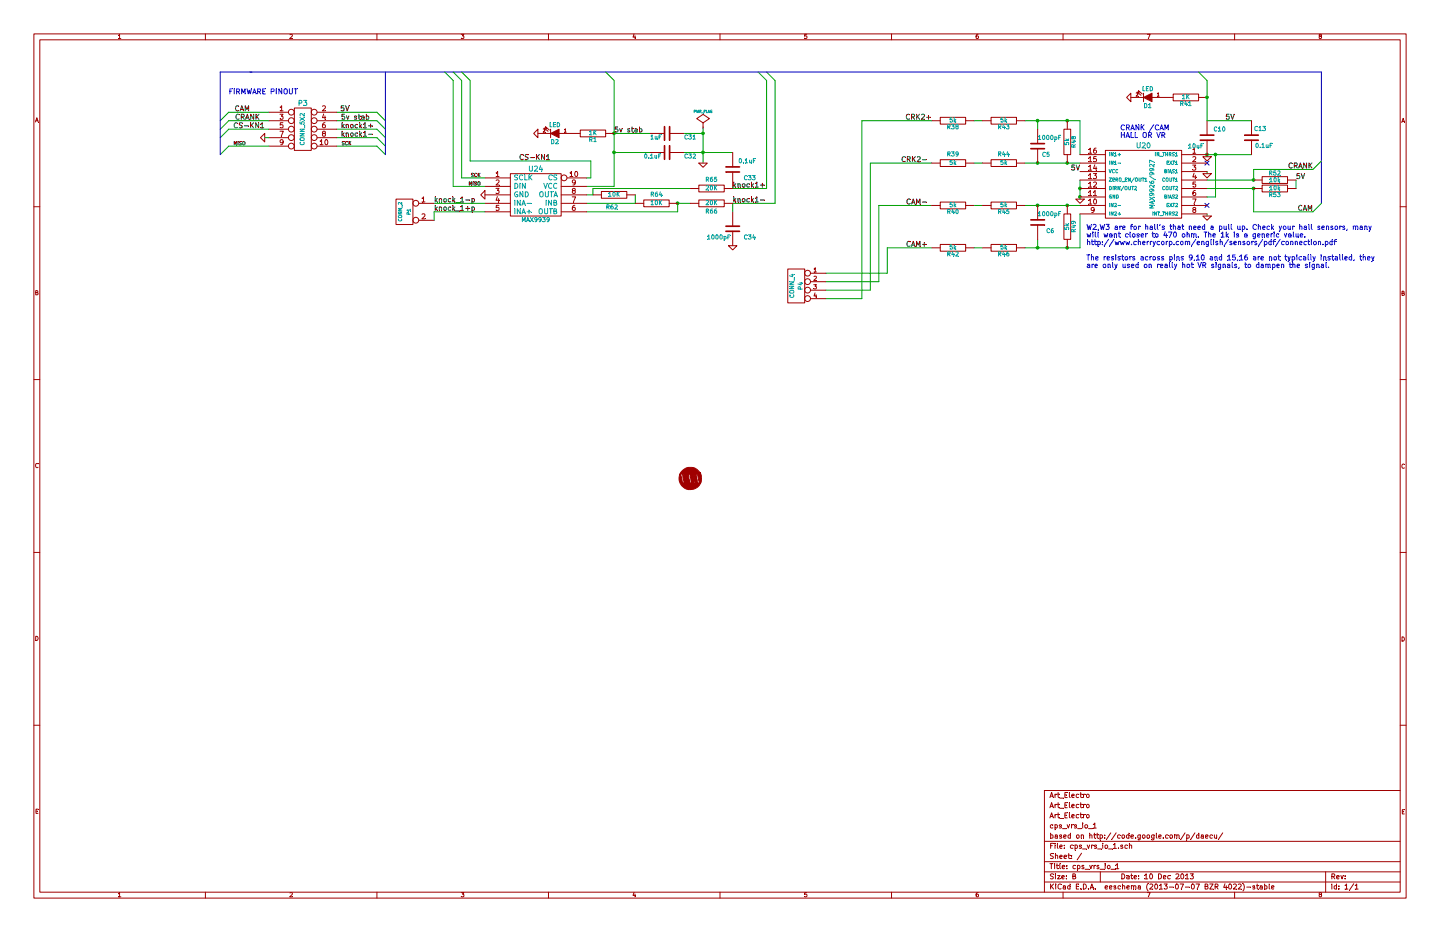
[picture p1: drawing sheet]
EESchema Schematic File Version 2
LIBS:project_specific_libs
LIBS:power
LIBS:device
LIBS:conn
LIBS:linear
LIBS:regul
LIBS:74xx
LIBS:cmos4000
LIBS:adc-dac
LIBS:memory
LIBS:xilinx
LIBS:special
LIBS:microcontrollers
LIBS:microchip
LIBS:analog_switches
LIBS:motorola
LIBS:intel
LIBS:audio
LIBS:interface
LIBS:digital-audio
LIBS:philips
LIBS:display
LIBS:cypress
LIBS:siliconi
LIBS:contrib
LIBS:logo_flipped
LIBS:logo
LIBS:art-electro-conn
LIBS:cps_vrs_io_1-cache
EELAYER 24 0
EELAYER END
$Descr B 17000 11000
encoding utf-8
Sheet 1 1
Title "cps_vrs_io_1"
Date "10 Dec 2013"
Rev ""
Comp "based on http://code.google.com/p/daecu/"
Comment1 "cps_vrs_io_1"
Comment2 "Art_Electro"
Comment3 "Art_Electro"
Comment4 "Art_Electro"
$EndDescr
Connection ~ 14800 2225
Connection ~ 14800 2125
Wire Wire Line
	10275 3425 10275 1925
Wire Wire Line
	10275 3425 9750 3425
Wire Wire Line
	10475 3225 10475 2925
Wire Wire Line
	10475 3225 9750 3225
Wire Wire Line
	14800 2225 14800 2500
Wire Wire Line
	15500 2000 14800 2000
Wire Wire Line
	14800 2000 14800 2125
Wire Wire Line
	14250 1425 14775 1425
Wire Wire Line
	11000 1425 10175 1425
Wire Wire Line
	11000 2425 10375 2425
Wire Wire Line
	14250 1825 14775 1825
Connection ~ 12250 2425
Wire Wire Line
	14800 2225 14250 2225
Connection ~ 12600 2425
Connection ~ 12600 1925
Connection ~ 12250 2925
Wire Wire Line
	12250 2925 12250 2825
Wire Wire Line
	12750 2925 12750 2525
Connection ~ 12600 1425
Wire Wire Line
	12100 1425 12750 1425
Wire Wire Line
	12750 1425 12750 1825
Wire Wire Line
	11600 2925 11500 2925
Wire Wire Line
	11600 1925 11500 1925
Connection ~ 14250 1825
Wire Wire Line
	14250 2525 14250 2550
Connection ~ 12750 2325
Connection ~ 12750 2225
Wire Wire Line
	12750 2125 12750 2350
Wire Wire Line
	12100 1925 12750 1925
Connection ~ 12250 1925
Wire Wire Line
	14800 2125 14250 2125
Wire Wire Line
	12100 2425 12750 2425
Wire Wire Line
	14250 2025 14250 2050
Wire Wire Line
	11600 1425 11500 1425
Wire Wire Line
	11600 2425 11500 2425
Wire Wire Line
	12250 1425 12250 1525
Connection ~ 12250 1425
Wire Wire Line
	12100 2925 12750 2925
Connection ~ 12600 2925
Wire Wire Line
	4450 1325 3975 1325
Wire Wire Line
	2700 1325 3175 1325
Wire Wire Line
	2700 1425 3175 1425
Wire Wire Line
	4450 1625 3975 1625
Wire Wire Line
	4450 1725 3975 1725
Wire Wire Line
	4450 1525 3975 1525
Wire Wire Line
	4450 1425 3975 1425
Wire Wire Line
	14250 1825 14250 1850
Wire Wire Line
	10475 2925 11000 2925
Wire Wire Line
	10275 1925 11000 1925
Wire Wire Line
	15300 2125 15300 2225
Wire Wire Line
	14800 2500 15500 2500
Wire Bus Line
	15600 850  15600 2400
Wire Wire Line
	9750 3325 10375 3325
Wire Wire Line
	10375 3325 10375 2425
Wire Wire Line
	9750 3525 10175 3525
Wire Wire Line
	10175 3525 10175 1425
$Comp
L C C13
U 1 1
P 14775 1625
F 0 "C13" H 14600 1725 50  0000 L CNN
F 1 "0.1uF" H 14525 1525 50  0000 L CNN
F 2 "SM0805" V 880 2900 60  0001 C CNN
F 3 "" H 14775 1625 60  0001 C CNN
F 4 "AVX,08055C104KAT2A" V 880 2900 60  0001 C CNN "mfg,mfg#"
F 5 "DIGI,478-1395-1-ND" V 880 2900 60  0001 C CNN "vend1,vend1#"
	1    14775 1625
	-1   0    0    -1  
$EndComp
Text Notes 2700 1125 0    60   ~ 0
FIRMWARE PINOUT
Text Label 2950 1325 2    60   ~ 0
CAM
Text Label 2775 1425 0    60   ~ 0
CRANK
Text Label 15500 2500 2    60   ~ 0
CAM
Text Label 15500 2000 2    60   ~ 0
CRANK
Entry Wire Line
	15500 2500 15600 2400
Entry Wire Line
	15500 2000 15600 1900
Text Label 15300 2125 0    60   ~ 0
5V
Text Label 10950 2925 2    60   ~ 0
CAM+
Text Label 10950 2425 2    60   ~ 0
CAM-
Text Label 10950 1925 2    60   ~ 0
CRK2-
Text Label 14575 1425 2    60   ~ 0
5V
Text Label 12750 2025 2    60   ~ 0
5V
Entry Wire Line
	4450 1425 4550 1525
Entry Wire Line
	4450 1525 4550 1625
Entry Wire Line
	4450 1725 4550 1825
Entry Wire Line
	4450 1625 4550 1725
Entry Wire Line
	2600 1625 2700 1525
Entry Wire Line
	2600 1525 2700 1425
Entry Wire Line
	4450 1325 4550 1425
Entry Wire Line
	2600 1425 2700 1325
Text Notes 12825 2725 0    60   ~ 0
W2,W3 are for hall's that need a pull up. Check your hall sensors, many \nwill want closer to 470 ohm. The 1k is a generic value.\nhttp://www.cherrycorp.com/english/sensors/pdf/connection.pdf\n\nThe resistors across pins 9,10 and 15,16 are not typically installed, they \nare only used on really hot VR signals, to dampen the signal.\n\n
NoConn ~ 14250 2425
NoConn ~ 14250 1925
$Comp
L R R43
U 1 1
P 11850 1425
F 0 "R43" V 11930 1425 50  0000 C CNN
F 1 "5k" V 11850 1425 50  0000 C CNN
F 2 "SM0805" V 880 2900 60  0001 C CNN
F 3 "" H 11850 1425 60  0001 C CNN
F 4 "STACKPOLE,RNCP0805FTD4K99" V 880 2900 60  0001 C CNN "mfg,mfg#"
F 5 "digi,RNCP0805FTD4K99CT-ND" V 880 2900 60  0001 C CNN "vend1,vend1#"
	1    11850 1425
	0    -1   1    0   
$EndComp
$Comp
L R R38
U 1 1
P 11250 1425
F 0 "R38" V 11330 1425 50  0000 C CNN
F 1 "5k" V 11250 1425 50  0000 C CNN
F 2 "SM0805" V 880 2900 60  0001 C CNN
F 3 "" H 11250 1425 60  0001 C CNN
F 4 "STACKPOLE,RNCP0805FTD4K99" V 880 2900 60  0001 C CNN "mfg,mfg#"
F 5 "digi,RNCP0805FTD4K99CT-ND" V 880 2900 60  0001 C CNN "vend1,vend1#"
	1    11250 1425
	0    -1   1    0   
$EndComp
$Comp
L R R39
U 1 1
P 11250 1925
F 0 "R39" V 11150 1925 50  0000 C CNN
F 1 "5k" V 11250 1925 50  0000 C CNN
F 2 "SM0805" V 880 2900 60  0001 C CNN
F 3 "" H 11250 1925 60  0001 C CNN
F 4 "STACKPOLE,RNCP0805FTD4K99" V 880 2900 60  0001 C CNN "mfg,mfg#"
F 5 "digi,RNCP0805FTD4K99CT-ND" V 880 2900 60  0001 C CNN "vend1,vend1#"
	1    11250 1925
	0    -1   1    0   
$EndComp
$Comp
L R R44
U 1 1
P 11850 1925
F 0 "R44" V 11750 1925 50  0000 C CNN
F 1 "5k" V 11850 1925 50  0000 C CNN
F 2 "SM0805" V 880 2900 60  0001 C CNN
F 3 "" H 11850 1925 60  0001 C CNN
F 4 "STACKPOLE,RNCP0805FTD4K99" V 880 2900 60  0001 C CNN "mfg,mfg#"
F 5 "digi,RNCP0805FTD4K99CT-ND" V 880 2900 60  0001 C CNN "vend1,vend1#"
	1    11850 1925
	0    -1   1    0   
$EndComp
$Comp
L R R42
U 1 1
P 11250 2925
F 0 "R42" V 11330 2925 50  0000 C CNN
F 1 "5k" V 11250 2925 50  0000 C CNN
F 2 "SM0805" V 880 2900 60  0001 C CNN
F 3 "" H 11250 2925 60  0001 C CNN
F 4 "STACKPOLE,RNCP0805FTD4K99" V 880 2900 60  0001 C CNN "mfg,mfg#"
F 5 "digi,RNCP0805FTD4K99CT-ND" V 880 2900 60  0001 C CNN "vend1,vend1#"
	1    11250 2925
	0    -1   1    0   
$EndComp
$Comp
L R R40
U 1 1
P 11250 2425
F 0 "R40" V 11330 2425 50  0000 C CNN
F 1 "5k" V 11250 2425 50  0000 C CNN
F 2 "SM0805" V 880 2900 60  0001 C CNN
F 3 "" H 11250 2425 60  0001 C CNN
F 4 "STACKPOLE,RNCP0805FTD4K99" V 880 2900 60  0001 C CNN "mfg,mfg#"
F 5 "digi,RNCP0805FTD4K99CT-ND" V 880 2900 60  0001 C CNN "vend1,vend1#"
	1    11250 2425
	0    -1   1    0   
$EndComp
$Comp
L R R41
U 1 1
P 14000 1150
F 0 "R41" V 14080 1150 50  0000 C CNN
F 1 "1K" V 14000 1150 50  0000 C CNN
F 2 "SM0805" V 3630 1325 60  0001 C CNN
F 3 "" H 14000 1150 60  0001 C CNN
F 4 "VISHAY,CRCW0805100KFKEA" V 3630 1325 60  0001 C CNN "mfg,mfg#"
F 5 "digi,CRCW0805100KFKEA" V 3630 1325 60  0001 C CNN "vend1,vend1#"
	1    14000 1150
	0    1    1    0   
$EndComp
$Comp
L R R45
U 1 1
P 11850 2425
F 0 "R45" V 11930 2425 50  0000 C CNN
F 1 "5k" V 11850 2425 50  0000 C CNN
F 2 "SM0805" V 880 2900 60  0001 C CNN
F 3 "" H 11850 2425 60  0001 C CNN
F 4 "STACKPOLE,RNCP0805FTD4K99" V 880 2900 60  0001 C CNN "mfg,mfg#"
F 5 "digi,RNCP0805FTD4K99CT-ND" V 880 2900 60  0001 C CNN "vend1,vend1#"
	1    11850 2425
	0    -1   1    0   
$EndComp
$Comp
L R R46
U 1 1
P 11850 2925
F 0 "R46" V 11930 2925 50  0000 C CNN
F 1 "5k" V 11850 2925 50  0000 C CNN
F 2 "SM0805" V 880 2900 60  0001 C CNN
F 3 "" H 11850 2925 60  0001 C CNN
F 4 "STACKPOLE,RNCP0805FTD4K99" V 880 2900 60  0001 C CNN "mfg,mfg#"
F 5 "digi,RNCP0805FTD4K99CT-ND" V 880 2900 60  0001 C CNN "vend1,vend1#"
	1    11850 2925
	0    -1   1    0   
$EndComp
$Comp
L R R48
U 1 1
P 12600 1675
F 0 "R48" V 12680 1675 50  0000 C CNN
F 1 "5k" V 12600 1675 50  0000 C CNN
F 2 "SM0805" V 880 2900 60  0001 C CNN
F 3 "" H 12600 1675 60  0001 C CNN
F 4 "STACKPOLE,RNCP0805FTD4K99" V 880 2900 60  0001 C CNN "mfg,mfg#"
F 5 "digi,RNCP0805FTD4K99CT-ND" V 880 2900 60  0001 C CNN "vend1,vend1#"
	1    12600 1675
	1    0    0    1   
$EndComp
$Comp
L R R49
U 1 1
P 12600 2675
F 0 "R49" V 12680 2675 50  0000 C CNN
F 1 "5k" V 12600 2675 50  0000 C CNN
F 2 "SM0805" V 880 2900 60  0001 C CNN
F 3 "" H 12600 2675 60  0001 C CNN
F 4 "STACKPOLE,RNCP0805FTD4K99" V 880 2900 60  0001 C CNN "mfg,mfg#"
F 5 "digi,RNCP0805FTD4K99CT-ND" V 880 2900 60  0001 C CNN "vend1,vend1#"
	1    12600 2675
	1    0    0    1   
$EndComp
Text Notes 13225 1550 0    60   ~ 0
CRANK /CAM \nHALL OR VR
$Comp
L GND #PWR01
U 1 1
P 14250 1850
F 0 "#PWR01" H 14250 1850 30  0001 C CNN
F 1 "GND" H 14250 1780 30  0001 C CNN
F 2 "" H 14250 1850 60  0001 C CNN
F 3 "" H 14250 1850 60  0001 C CNN
	1    14250 1850
	-1   0    0    -1  
$EndComp
$Comp
L GND #PWR02
U 1 1
P 14250 2550
F 0 "#PWR02" H 14250 2550 30  0001 C CNN
F 1 "GND" H 14250 2480 30  0001 C CNN
F 2 "" H 14250 2550 60  0001 C CNN
F 3 "" H 14250 2550 60  0001 C CNN
	1    14250 2550
	-1   0    0    -1  
$EndComp
$Comp
L GND #PWR03
U 1 1
P 14250 2050
F 0 "#PWR03" H 14250 2050 30  0001 C CNN
F 1 "GND" H 14250 1980 30  0001 C CNN
F 2 "" H 14250 2050 60  0001 C CNN
F 3 "" H 14250 2050 60  0001 C CNN
	1    14250 2050
	-1   0    0    -1  
$EndComp
$Comp
L MAX9926/9927 U20
U 1 1
P 13500 2175
F 0 "U20" H 13500 2625 60  0000 C CNN
F 1 "MAX9926/9927" V 13400 2175 50  0000 C CNN
F 2 "maxim-10-QSOP16" H 13500 2175 60  0001 C CNN
F 3 "" H 13500 2175 60  0001 C CNN
F 4 "maxim,MAX9926UAEE+" V 16730 3725 60  0001 C CNN "mfg,#"
F 5 "digi,MAX9926UAEE+-ND" V 16730 3725 60  0001 C CNN "vend1,#"
F 6 "mouser,700-MAX9926UAEE" V 16730 3725 60  0001 C CNN "vend2,vend2#"
F 7 "--" V 16730 3725 60  0001 C CNN "Field6"
F 8 "-" V 16730 3725 60  0001 C CNN "Field7"
F 9 "other,more,stuff" V 16730 3725 60  0001 C CNN "Field8"
	1    13500 2175
	-1   0    0    -1  
$EndComp
$Comp
L R R53
U 1 1
P 15050 2225
F 0 "R53" V 15130 2225 50  0000 C CNN
F 1 "10k" V 15050 2225 50  0000 C CNN
F 2 "SM0805" V 880 2900 60  0001 C CNN
F 3 "" H 15050 2225 60  0001 C CNN
F 4 "BOURNS,CR0805-FX-1002ELF" V 880 2900 60  0001 C CNN "mfg,mfg#"
F 5 "digi,CR0805-FX-1002ELFCT-ND" V 880 2900 60  0001 C CNN "vend1,vend1#"
	1    15050 2225
	0    -1   1    0   
$EndComp
$Comp
L C C6
U 1 1
P 12250 2625
F 0 "C6" H 12350 2725 50  0000 L CNN
F 1 "1000pF" H 12250 2525 50  0000 L CNN
F 2 "SM0805" V 880 2900 60  0001 C CNN
F 3 "" H 12250 2625 60  0001 C CNN
F 4 "AVX,08052C102KAT2A " V 880 2900 60  0001 C CNN "mfg,mfg#"
F 5 "digi,478-1339-1-ND" V 880 2900 60  0001 C CNN "vend1,vend1#"
	1    12250 2625
	1    0    0    1   
$EndComp
$Comp
L C C10
U 1 1
P 14250 1625
F 0 "C10" H 14325 1525 50  0000 L CNN
F 1 "10uF" H 14025 1725 50  0000 L CNN
F 2 "SM0805" V 12605 3425 60  0001 C CNN
F 3 "" H 14250 1625 60  0001 C CNN
F 4 "Taiyo,TMK316BJ106KL-T" V 12605 3425 60  0001 C CNN "mfg,mfg#"
F 5 "digi,587-1337-1-ND" V 12605 3425 60  0001 C CNN "vend1,vend1#"
F 6 "25V" V 12605 3425 60  0001 C CNN "V"
F 7 "10%" V 12605 3425 60  0001 C CNN "tolerance"
F 8 "multi layer ceramic" V 12605 3425 60  0001 C CNN "construct"
F 9 "other,more,stuff" V 12605 3425 60  0001 C CNN "misc"
	1    14250 1625
	1    0    0    1   
$EndComp
$Comp
L GND #PWR04
U 1 1
P 12750 2350
F 0 "#PWR04" H 12750 2350 30  0001 C CNN
F 1 "GND" H 12750 2280 30  0001 C CNN
F 2 "" H 12750 2350 60  0001 C CNN
F 3 "" H 12750 2350 60  0001 C CNN
	1    12750 2350
	-1   0    0    -1  
$EndComp
$Comp
L C C5
U 1 1
P 12250 1725
F 0 "C5" H 12300 1825 50  0000 L CNN
F 1 "1000pF" H 12250 1625 50  0000 L CNN
F 2 "SM0805" V 880 2900 60  0001 C CNN
F 3 "" H 12250 1725 60  0001 C CNN
F 4 "AVX,08052C102KAT2A " V 880 2900 60  0001 C CNN "mfg,mfg#"
F 5 "digi,478-1339-1-ND" V 880 2900 60  0001 C CNN "vend1,vend1#"
	1    12250 1725
	1    0    0    1   
$EndComp
$Comp
L R R52
U 1 1
P 15050 2125
F 0 "R52" V 15130 2125 50  0000 C CNN
F 1 "10k" V 15050 2125 50  0000 C CNN
F 2 "SM0805" V 880 2900 60  0001 C CNN
F 3 "" H 15050 2125 60  0001 C CNN
F 4 "BOURNS,CR0805-FX-1002ELF" V 880 2900 60  0001 C CNN "mfg,mfg#"
F 5 "digi,CR0805-FX-1002ELFCT-ND" V 880 2900 60  0001 C CNN "vend1,vend1#"
	1    15050 2125
	0    1    -1   0   
$EndComp
Wire Wire Line
	5450 2100 5725 2100
Wire Wire Line
	8650 2400 9150 2400
Wire Wire Line
	8075 1800 8650 1800
Wire Wire Line
	6925 2500 8000 2500
Wire Wire Line
	8000 2500 8000 2400
Connection ~ 8000 2400
Connection ~ 7250 1800
Wire Wire Line
	7250 1800 7675 1800
Connection ~ 8300 1800
Wire Wire Line
	6925 2300 7000 2300
Wire Wire Line
	6925 2400 7500 2400
Wire Wire Line
	8000 2400 8150 2400
Wire Wire Line
	8650 2400 8650 2500
Wire Wire Line
	8075 1575 8300 1575
Wire Wire Line
	8300 1500 8300 1925
Wire Wire Line
	7675 1575 7250 1575
Wire Wire Line
	7250 950  7250 2200
Wire Wire Line
	7250 2200 6925 2200
Wire Wire Line
	7500 2400 7500 2300
Wire Wire Line
	8650 2200 8650 2225
Wire Wire Line
	7000 2300 7000 2225
Wire Wire Line
	7000 2225 8150 2225
Connection ~ 7250 1575
Wire Wire Line
	6925 2100 6975 2100
Wire Wire Line
	8650 2225 9050 2225
Wire Wire Line
	9050 2225 9050 950 
Wire Wire Line
	5725 2500 5125 2500
Wire Wire Line
	6975 2100 6975 1900
Wire Wire Line
	6975 1900 5550 1900
Wire Wire Line
	5350 2200 5725 2200
Text Label 5125 2400 0    60   ~ 0
knock_1-p
Text Label 5125 2500 0    60   ~ 0
knock_1+p
Text Label 6500 1900 2    60   ~ 0
CS-KN1
Text Label 8650 2225 0    60   ~ 0
knock1+
Text Label 8650 2400 0    60   ~ 0
knock1-
Text Label 5675 2200 2    40   ~ 0
MISO
Text Label 5675 2100 2    40   ~ 0
SCK
$Comp
L R R64
U 1 1
P 7750 2400
F 0 "R64" V 7650 2400 50  0000 C CNN
F 1 "10K" V 7750 2400 50  0000 C CNN
F 2 "SM0805" V -195 400 60  0001 C CNN
F 3 "" H 7750 2400 60  0001 C CNN
F 4 "BOURNS,CR0805-FX-1002ELF" V -195 400 60  0001 C CNN "mfg,mfg#"
F 5 "newark,02J2368" V -195 400 60  0001 C CNN "vend1,vend1#"
F 6 "" V -195 400 60  0001 C CNN "Field6"
F 7 "" V -195 400 60  0001 C CNN "Field7"
F 8 "125mW" V -195 400 60  0001 C CNN "w"
F 9 "1%" V -195 400 60  0001 C CNN "tolerance"
F 10 "thick film" V -195 400 60  0001 C CNN "construct"
F 11 "other,more,stuff" V -195 400 60  0001 C CNN "misc"
	1    7750 2400
	0    1    1    0   
$EndComp
$Comp
L R R66
U 1 1
P 8400 2400
F 0 "R66" V 8500 2400 50  0000 C CNN
F 1 "20K" V 8400 2400 50  0000 C CNN
F 2 "SM0805" H 8400 2400 60  0001 C CNN
F 3 "" H 8400 2400 60  0001 C CNN
F 4 "vishay,CRCW080520K0FKEA" H 8650 2000 60  0001 C CNN "mfg,#"
F 5 "newark,52K9995" H 8650 2000 60  0001 C CNN "vend,#"
F 6 "-" H 8650 2000 60  0001 C CNN "Field3"
F 7 "-" H 8650 2000 60  0001 C CNN "Field4"
F 8 "120,mW" H 8650 2000 60  0001 C CNN "Field5"
F 9 "1,%" H 8650 2000 60  0001 C CNN "Field6"
F 10 "thick film" H 8650 2000 60  0001 C CNN "Field7"
F 11 "-" H 8650 2000 60  0001 C CNN "Field8"
	1    8400 2400
	0    1    1    0   
$EndComp
$Comp
L C C34
U 1 1
P 8650 2700
F 0 "C34" H 8375 2800 50  0000 L CNN
F 1 "1000pF" H 8675 2800 50  0000 L CNN
F 2 "SM0805" V -195 400 60  0001 C CNN
F 3 "" H 8650 2700 60  0001 C CNN
F 4 "avx,08052C102KAT2A " V -195 400 60  0001 C CNN "mfg,mfg#"
F 5 "mouser,581-08052C102K" V -195 400 60  0001 C CNN "vend1,vend1#"
F 6 "" V -195 400 60  0001 C CNN "Field6"
F 7 "" V -195 400 60  0001 C CNN "Field7"
F 8 "200v" V -195 400 60  0001 C CNN "V"
F 9 "10%" V -195 400 60  0001 C CNN "tol"
F 10 "x7r" V -195 400 60  0001 C CNN "construct"
F 11 "other,more,stuff" V -195 400 60  0001 C CNN "misc"
	1    8650 2700
	-1   0    0    1   
$EndComp
$Comp
L GND #PWR05
U 1 1
P 8300 1925
F 0 "#PWR05" H 8300 1925 30  0001 C CNN
F 1 "GND" H 8300 1855 30  0001 C CNN
F 2 "" H 8300 1925 60  0001 C CNN
F 3 "" H 8300 1925 60  0001 C CNN
	1    8300 1925
	1    0    0    -1  
$EndComp
$Comp
L R R62
U 1 1
P 7250 2300
F 0 "R62" V 7400 2275 50  0000 C CNN
F 1 "10K" V 7250 2300 50  0000 C CNN
F 2 "SM0805" V -195 400 60  0001 C CNN
F 3 "" H 7250 2300 60  0001 C CNN
F 4 "BOURNS,CR0805-FX-1002ELF" V -195 400 60  0001 C CNN "mfg,mfg#"
F 5 "newark,02J2368" V -195 400 60  0001 C CNN "vend1,vend1#"
F 6 "" V -195 400 60  0001 C CNN "Field6"
F 7 "" V -195 400 60  0001 C CNN "Field7"
F 8 "125mW" V -195 400 60  0001 C CNN "w"
F 9 "1%" V -195 400 60  0001 C CNN "tolerance"
F 10 "thick film" V -195 400 60  0001 C CNN "construct"
F 11 "other,more,stuff" V -195 400 60  0001 C CNN "misc"
	1    7250 2300
	0    1    1    0   
$EndComp
$Comp
L R R65
U 1 1
P 8400 2225
F 0 "R65" V 8300 2225 50  0000 C CNN
F 1 "20K" V 8400 2225 50  0000 C CNN
F 2 "SM0805" H 8400 2225 60  0001 C CNN
F 3 "" H 8400 2225 60  0001 C CNN
F 4 "vishay,CRCW080520K0FKEA" H 8650 2000 60  0001 C CNN "mfg,#"
F 5 "newark,52K9995" H 8650 2000 60  0001 C CNN "vend,#"
F 6 "-" H 8650 2000 60  0001 C CNN "Field3"
F 7 "-" H 8650 2000 60  0001 C CNN "Field4"
F 8 "120,mW" H 8650 2000 60  0001 C CNN "Field5"
F 9 "1,%" H 8650 2000 60  0001 C CNN "Field6"
F 10 "thick film" H 8650 2000 60  0001 C CNN "Field7"
F 11 "-" H 8650 2000 60  0001 C CNN "Field8"
	1    8400 2225
	0    1    1    0   
$EndComp
$Comp
L C C32
U 1 1
P 7875 1800
F 0 "C32" V 7925 2000 50  0000 L CNN
F 1 "0.1uF" V 7925 1525 50  0000 L CNN
F 2 "SM0805" V 4480 -1000 60  0001 C CNN
F 3 "" H 7875 1800 60  0001 C CNN
F 4 "AVX,08055C104KAT2A" V 4480 -1000 60  0001 C CNN "mfg,mfg#"
F 5 "DIGI,478-1395-1-ND" V 4480 -1000 60  0001 C CNN "vend1,vend1#"
	1    7875 1800
	0    1    1    0   
$EndComp
$Comp
L C C31
U 1 1
P 7875 1575
F 0 "C31" V 7925 1775 50  0000 L CNN
F 1 "1uF" V 7925 1375 50  0000 L CNN
F 2 "SM0805" V 4480 -1000 60  0001 C CNN
F 3 "" H 7875 1575 60  0001 C CNN
F 4 "KEMET,C0805C105Z3VACTU" V 4480 -1000 60  0001 C CNN "mfg,mfg#"
F 5 "digi,399-1293-1-ND" V 4480 -1000 60  0001 C CNN "vend1,vend1#"
	1    7875 1575
	0    1    1    0   
$EndComp
$Comp
L C C33
U 1 1
P 8650 2000
F 0 "C33" H 8375 2100 50  0000 L CNN
F 1 "0.1uF" H 8375 1900 50  0000 L CNN
F 2 "SM0805" V 4480 -1000 60  0001 C CNN
F 3 "" H 8650 2000 60  0001 C CNN
F 4 "AVX,08055C104KAT2A" V 4480 -1000 60  0001 C CNN "mfg,mfg#"
F 5 "DIGI,478-1395-1-ND" V 4480 -1000 60  0001 C CNN "vend1,vend1#"
	1    8650 2000
	-1   0    0    1   
$EndComp
Entry Wire Line
	9050 850  9150 950 
Entry Wire Line
	8950 850  9050 950 
Wire Wire Line
	9150 2400 9150 950 
Wire Bus Line
	2950 850  15600 850 
Entry Wire Line
	5450 850  5550 950 
Entry Wire Line
	5350 850  5450 950 
Entry Wire Line
	5250 850  5350 950 
Wire Wire Line
	5550 1900 5550 950 
Wire Wire Line
	5450 2100 5450 950 
Wire Wire Line
	5350 2200 5350 950 
$Comp
L CONN_5X2 P3
U 1 1
P 3575 1525
F 0 "P3" H 3575 1825 60  0000 C CNN
F 1 "CONN_5X2" V 3575 1525 50  0000 C CNN
F 2 "PIN_ARRAY_5x2" H 3575 1525 60  0001 C CNN
F 3 "" H 3575 1525 60  0000 C CNN
	1    3575 1525
	1    0    0    -1  
$EndComp
Text Label 4025 1525 0    60   ~ 0
knock1+
Text Label 4025 1625 0    60   ~ 0
knock1-
Text Label 3125 1525 2    60   ~ 0
CS-KN1
Text Label 4150 1725 2    40   ~ 0
SCK
Text Label 2900 1725 2    40   ~ 0
MISO
$Comp
L CONN_4 P4
U 1 1
P 9400 3375
F 0 "P4" V 9350 3375 50  0000 C CNN
F 1 "CONN_4" V 9450 3375 50  0000 C CNN
F 2 "PIN_ARRAY_4x1" H 9400 3375 60  0001 C CNN
F 3 "" H 9400 3375 60  0000 C CNN
	1    9400 3375
	-1   0    0    -1  
$EndComp
Wire Wire Line
	14250 2325 14350 2325
Wire Wire Line
	14350 2325 14350 1825
Connection ~ 14350 1825
$Comp
L GND #PWR06
U 1 1
P 3125 1625
F 0 "#PWR06" H 3125 1625 30  0001 C CNN
F 1 "GND" H 3125 1555 30  0001 C CNN
F 2 "" H 3125 1625 60  0001 C CNN
F 3 "" H 3125 1625 60  0001 C CNN
	1    3125 1625
	0    1    1    0   
$EndComp
$Comp
L GND #PWR07
U 1 1
P 8650 2900
F 0 "#PWR07" H 8650 2900 30  0001 C CNN
F 1 "GND" H 8650 2830 30  0001 C CNN
F 2 "" H 8650 2900 60  0001 C CNN
F 3 "" H 8650 2900 60  0001 C CNN
	1    8650 2900
	1    0    0    -1  
$EndComp
$Comp
L MAX9939 U24
U 1 1
P 6325 2300
F 0 "U24" H 6325 2600 60  0000 C CNN
F 1 "MAX9939" H 6325 2000 50  0000 C CNN
F 2 "uMAX-uSOP_10" H 6325 2300 60  0001 C CNN
F 3 "" H 6325 2300 60  0001 C CNN
F 4 "maxim-ic,MAX9939AUB+" H 8650 2000 60  0001 C CNN "mfg,#"
F 5 "mouser,700-MAX9939AUB" H 8650 2000 60  0001 C CNN "vend,#"
F 6 "-" H 8650 2000 60  0001 C CNN "Field3"
F 7 "-" H 8650 2000 60  0001 C CNN "Field4"
F 8 "-,-" H 8650 2000 60  0001 C CNN "Field5"
F 9 "-,-" H 8650 2000 60  0001 C CNN "Field6"
F 10 "-" H 8650 2000 60  0001 C CNN "Field7"
F 11 "-" H 8650 2000 60  0001 C CNN "Field8"
	1    6325 2300
	1    0    0    -1  
$EndComp
Wire Wire Line
	5725 2400 5125 2400
$Comp
L GND #PWR08
U 1 1
P 5725 2300
F 0 "#PWR08" H 5725 2300 30  0001 C CNN
F 1 "GND" H 5725 2230 30  0001 C CNN
F 2 "" H 5725 2300 60  0001 C CNN
F 3 "" H 5725 2300 60  0001 C CNN
	1    5725 2300
	0    1    1    0   
$EndComp
$Comp
L PWR_FLAG #FLG09
U 1 1
P 8300 1500
F 0 "#FLG09" H 8300 1595 30  0001 C CNN
F 1 "PWR_FLAG" H 8300 1680 30  0000 C CNN
F 2 "" H 8300 1500 60  0000 C CNN
F 3 "" H 8300 1500 60  0000 C CNN
	1    8300 1500
	1    0    0    -1  
$EndComp
Connection ~ 8300 1575
$Comp
L LED D1
U 1 1
P 13550 1150
F 0 "D1" H 13550 1250 50  0000 C CNN
F 1 "LED" H 13550 1050 50  0000 C CNN
F 2 "SM0805" H 13550 1150 60  0001 C CNN
F 3 "" H 13550 1150 60  0000 C CNN
	1    13550 1150
	-1   0    0    1   
$EndComp
$Comp
L GND #PWR010
U 1 1
P 13350 1150
F 0 "#PWR010" H 13350 1150 30  0001 C CNN
F 1 "GND" H 13350 1080 30  0001 C CNN
F 2 "" H 13350 1150 60  0001 C CNN
F 3 "" H 13350 1150 60  0001 C CNN
	1    13350 1150
	0    1    -1   0   
$EndComp
Entry Wire Line
	2600 1825 2700 1725
Wire Wire Line
	2700 1725 3175 1725
Wire Wire Line
	2700 1525 3175 1525
Entry Wire Line
	7150 850  7250 950 
Text Label 7250 1575 0    60   ~ 0
5v stab
Text Label 4025 1425 0    60   ~ 0
5v stab
Entry Wire Line
	14150 850  14250 950 
Wire Wire Line
	14250 950  14250 1425
Text Label 4125 1325 2    60   ~ 0
5V
Wire Wire Line
	3175 1625 3125 1625
$Comp
L R R1
U 1 1
P 7000 1575
F 0 "R1" V 7080 1575 50  0000 C CNN
F 1 "1K" V 7000 1575 50  0000 C CNN
F 2 "SM0805" V -3370 1750 60  0001 C CNN
F 3 "" H 7000 1575 60  0001 C CNN
F 4 "VISHAY,CRCW0805100KFKEA" V -3370 1750 60  0001 C CNN "mfg,mfg#"
F 5 "digi,CRCW0805100KFKEA" V -3370 1750 60  0001 C CNN "vend1,vend1#"
	1    7000 1575
	0    1    1    0   
$EndComp
$Comp
L LED D2
U 1 1
P 6550 1575
F 0 "D2" H 6550 1675 50  0000 C CNN
F 1 "LED" H 6550 1475 50  0000 C CNN
F 2 "SM0805" H 6550 1575 60  0001 C CNN
F 3 "" H 6550 1575 60  0000 C CNN
	1    6550 1575
	-1   0    0    1   
$EndComp
$Comp
L GND #PWR011
U 1 1
P 6350 1575
F 0 "#PWR011" H 6350 1575 30  0001 C CNN
F 1 "GND" H 6350 1505 30  0001 C CNN
F 2 "" H 6350 1575 60  0001 C CNN
F 3 "" H 6350 1575 60  0001 C CNN
	1    6350 1575
	0    1    1    0   
$EndComp
Connection ~ 14250 1150
Wire Bus Line
	4550 850  4550 1825
Wire Bus Line
	2600 850  2600 1825
Wire Bus Line
	2600 850  2975 850 
$Comp
L LOGO G1
U 1 1
P 8150 5650
F 0 "G1" H 8150 5547 60  0001 C CNN
F 1 "LOGO" H 8150 5753 60  0001 C CNN
F 2 "" H 8150 5650 60  0000 C CNN
F 3 "" H 8150 5650 60  0000 C CNN
	1    8150 5650
	1    0    0    -1  
$EndComp
Text Label 11000 1425 2    60   ~ 0
CRK2+
$Comp
L CONN_2 P1
U 1 1
P 4775 2500
F 0 "P1" V 4725 2500 40  0000 C CNN
F 1 "CONN_2" V 4825 2500 40  0000 C CNN
F 2 "" H 4775 2500 60  0000 C CNN
F 3 "" H 4775 2500 60  0000 C CNN
	1    4775 2500
	-1   0    0    -1  
$EndComp
Wire Wire Line
	5125 2500 5125 2600
$EndSCHEMATC
